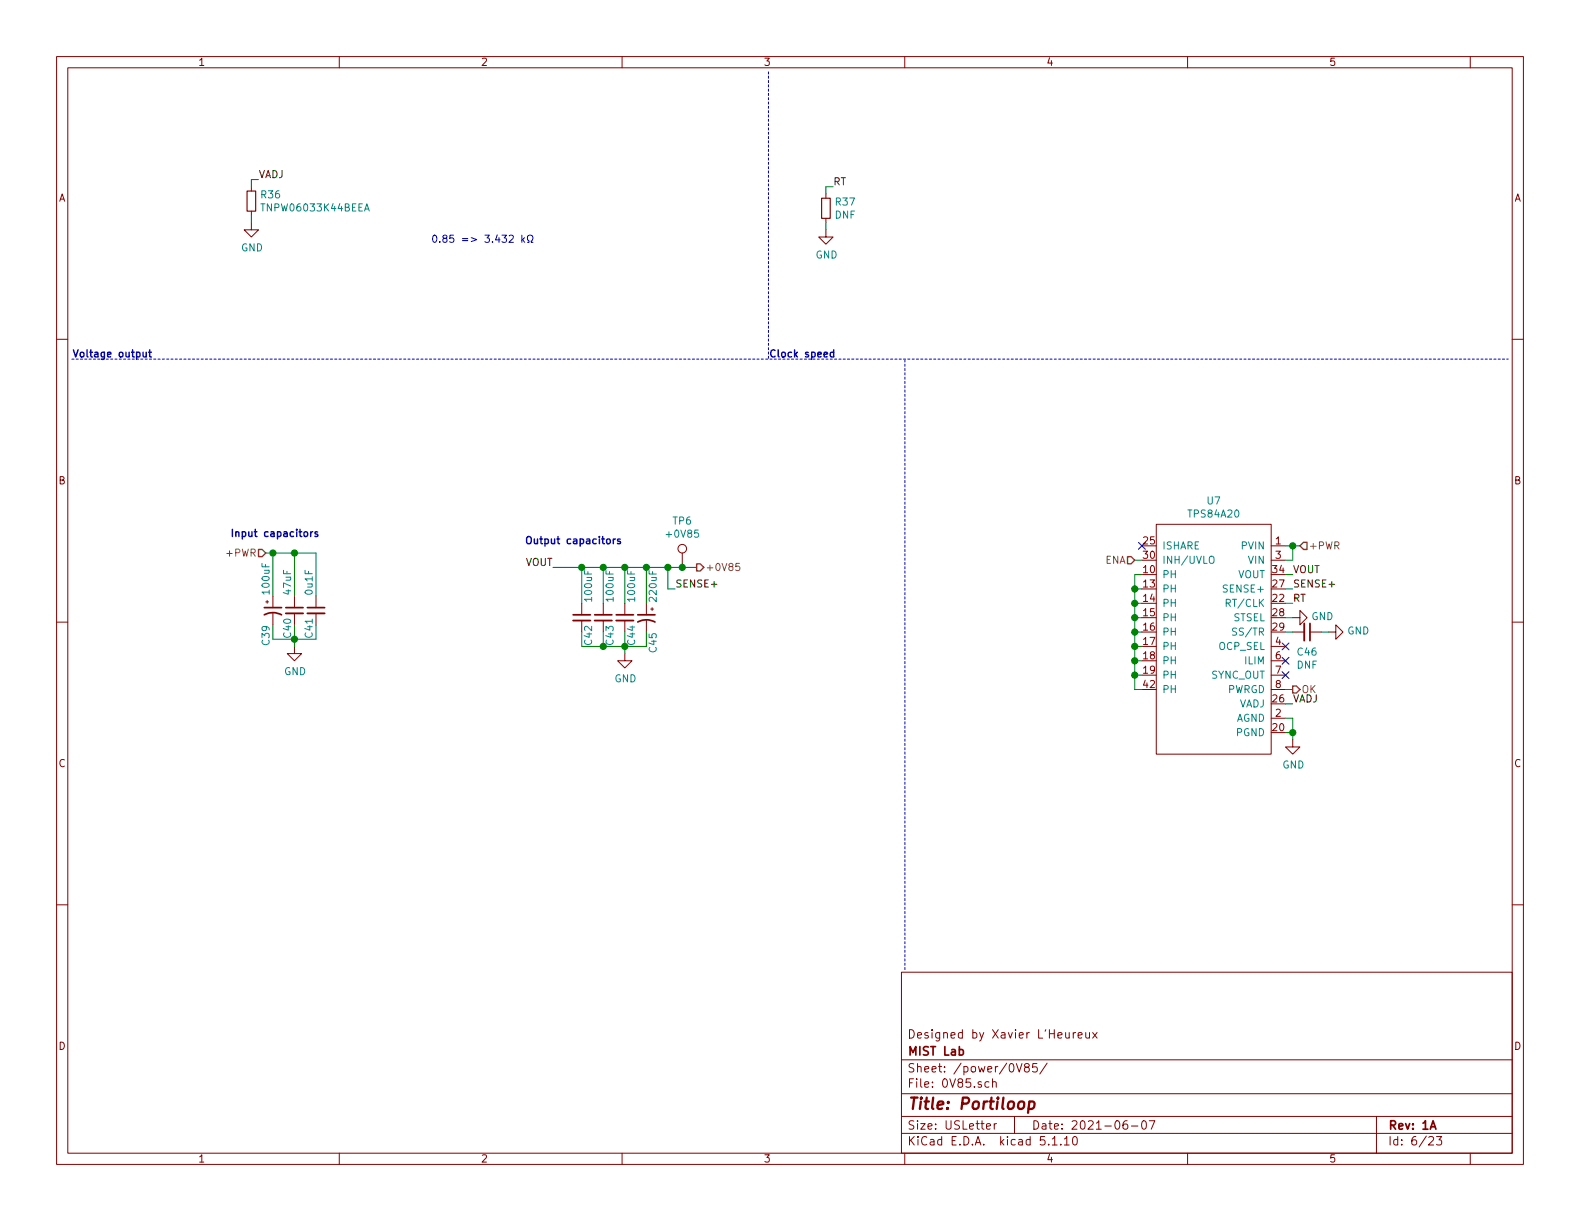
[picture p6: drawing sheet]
<svg xmlns="http://www.w3.org/2000/svg" width="279mm" height="216mm" viewBox="0 0 279 216" stroke-linecap="round" stroke-linejoin="round" font-family="sans-serif">
<g fill="none" stroke="#840000" stroke-width=".18">
<path d="M10 10h259.4v195.9h-259.4zM12 12h255.4v191.9h-255.4zM60 10v2M110 10v2M160 10v2M210 10v2M260 10v2M44.4 39.4v1.2h1.3l-1.3 1.3-1.2-1.3h1.2M44.4 33v.8M44.4 37.3v.8M146 34.3v.8M146 38.6v.8"/>
<path d="M10 60h2M146 40.6v1.3h1.3l-1.3 1.3-1.2-1.3h1.2M267.4 60h2M120.6 97.8v2.5M204.5 92.7h20.3v40.7h-20.3zM224.8 96.5h2.5M224.8 99.1h2.5M10 110h2M47 106.4h.5M47.2 106.2v.5M48.3 105.4v2M48.3 108.5v2"/>
<path d="M52.1 114.3v1.3h1.2l-1.2 1.2-1.3-1.2h1.3M52.1 105.4v2M52.1 108.5v2M55.9 105.4v2M55.9 108.5v2M102.9 106.7v2M102.9 109.7v2.1M106.7 106.7v2M106.7 109.7v2.1M110.5 115.6v1.2h1.3l-1.3 1.3-1.3-1.3h1.3M110.5 106.7v2M110.5 109.7v2.1"/>
<path d="M114.3 106.7v2M114.3 109.7v2.1M115.1 107.7h.5M115.3 107.4v.6M224.8 114.3h2.5M224.8 116.8h2.5M224.8 119.4h2.5M228.6 109.2h1.3v-1.2l1.2 1.2-1.2 1.3v-1.3M228.6 111.8h2M231.6 111.8h2.1M234.9 111.8h1.3v-1.3l1.3 1.3-1.3 1.2v-1.2M267.4 110h2"/>
<path d="M224.8 127h2.5M224.8 121.9h2.5M228.6 130.8v1.3h1.3l-1.3 1.3-1.3-1.3h1.3M10 160h2M267.4 160h2M159.4 171.9h108v32h-108zM159.4 197.4h108M159.4 193.4h108M159.4 187.4h108M174.4 199.2l.8-.2-.1-.2-.4-.1-.3 .2 .1 .7h.6M174.9 191.3h-.5l-.2 .2v.6l.2 .2 .5-.1M175.5 191.4l.1-.1a.37 .37 0 0 1 .6 .2v.8"/>
<path d="M175.5 190.8v1.5M175.8 198.7v1M176.2 198.7l-.3 .1-.1 .2M179.4 197.4v3M179.7 188.1l.5 1.5 .5-1.5M181.5 188.7l-.3-.1v-.3l.3-.2h.2l.3 .2-.1 .3-.6 .2a.48 .48 0 0 0-.1 .6l.3 .2 .4-.2a.48 .48 0 0 0-.2-.7M183.4 188.1h-.7l-.1 .7 .2-.2 .5 .1 .1 .2v.5l-.2 .2-.6-.2M185.2 188l-1.3 1.9M189.8 182.6v1M190.2 182.6l-.4 .3M190.7 183.1l.7-.2-.1-.2-.4-.1-.2 .2v.7h.6M192 182.6v.8a.39 .39 0 0 0 .7 0"/>
<path d="M192.7 182.6v1M193.2 182.6l.8 1M194 182.6l-.8 1M199.3 198.2a.62 .62 0 0 0-.7 .6l.1 .7 .2 .2 .5-.2v-.5l-.1-.2h-.4l-.3 .2M200.1 199.1h1.1M202 198.3l.4-.1a.94 .94 0 0 1 0 1.5 .82 .82 0 0 1-.4-1.4zM203.2 198.2h1l-.6 1.5M243.4 197.4v6.5M60 203.9v2M110 203.9v2M159.4 200.4h108M160 203.9v2"/>
<path d="M186.1 201.4l.4-.4v1.5M186.1 202.5h.8M187.6 202.3v.2M188.2 201.4l.4-.4v1.5M188.2 202.5h.9M189.8 201.1l.3-.1a.94 .94 0 0 1 0 1.5l-.4-.3v-.7zM210 203.9v2M252.7 201.1l.2-.1h.3l.3 .4-.9 1.1h.9M254 201h.9l-.4 .5 .4 .2v.6l-.2 .2-.7-.2M260 203.9v2"/>
<circle cx="120.6" cy="97" r=".76"/>
</g>
<path d="M46.7 108.7a3.2 3.2 0 0 1 3.1 0M46.7 107.4h3.1M50.5 107.4h3.1M54.4 107.4h3M101.3 108.7h3.1M105.2 108.7h3M109 108.7h3M112.8 110a3.2 3.2 0 0 1 3 0M112.8 108.7h3M231.6 110.2v3.1M169.6 185.6h.5l.3 .3-.2 .6h-.6M252.9 199.7l.5-1.5 .5 1.5" fill="none" stroke="#840000" stroke-width=".3"/>
<path d="M182 194.8h.8l.2 .3-.1 .6a.66 .66 0 0 1-1 .3M182 194.8l-.2 2" fill="none" stroke="#840000" stroke-width=".41"/>
<path d="M50.5 108.5h3.1M54.4 108.5h3M101.3 109.7h3.1M105.2 109.7h3M109 109.7h3M230.6 110.2v3.1" fill="none" stroke="#840000" stroke-width=".33"/>
<path d="M43.7 33.8h1.5v3.5h-1.5zM145.3 35.1h1.5v3.5h-1.5z" fill="none" stroke="#840000" stroke-width=".2"/>
<path d="M64.5 37.3l.4-1.3 .4 1.3M64.6 37h.6M213.9 98.5a.45 .45 0 0 1 .7 0 .88 .88 0 0 1-.2 1.1h-.4a1.07 1.07 0 0 1-.1-1.1zM218.7 111.1l-.5-.1-.3 .3 .2 .3 .5 .2v.4l-.2 .1h-.5" fill="none" stroke="#008484" stroke-width=".18"/>
<path d="M135.9 12.7v50.8M12.7 63.5h254M160 171.5v-108" fill="none" stroke="#0000c2" stroke-width=".18" stroke-dasharray=".4 .4"/>
<g fill="none" stroke="#008400" stroke-width=".18">
<path d="M44.4 38.1v1.3M45.7 31.8h-1.3v1.2M146 39.4v1.2M147.3 33h-1.3v1.3M47 97.8h8.9v7.6M48.3 97.8v7.6M52.1 97.8v7.6M200.7 99.1h1.2M227.3 96.5h2.6M228.6 96.5v2.6h-1.3M48.3 113h7.6M52.1 113v1.3"/>
<path d="M97.8 100.3h25.4M102.9 114.3h11.4M102.9 100.3v6.4M106.7 100.3v6.4M110.5 100.3v6.4M110.5 114.3v1.3M114.3 100.3v6.4M118.1 100.3v3.8h1.3M200.7 114.3h1.2M200.7 106.7h1.2M200.7 104.1h1.2M200.7 111.8h1.2"/>
<path d="M200.7 109.2h1.2M200.7 116.8h1.2M200.7 119.4h1.2M201.9 101.6h-1.2v20.3h1.2M227.3 106.7h1.3M227.3 101.6h1.3M227.3 104.1h1.3M227.3 111.8h1.3M227.3 109.2h1.3M233.7 111.8h1.2M227.3 121.9h1.3M227.3 127h1.3v3.8"/>
<path d="M227.3 129.5h1.3M227.3 124.5h1.3"/>
</g>
<path d="M45.7 97.2h.7l.6 .6-.6 .6h-.7zM123.2 99.7h.6l.7 .6-.7 .7h-.6zM199.4 98.4h.6l.7 .7-.7 .6h-.6zM230.5 95.9h.6v1.3h-.6l-.6-.7zM228.6 121.3h.6l.7 .6-.7 .7h-.6z" fill="none" stroke="#848400" stroke-width=".25"/>
<path d="M130.8 99.6h-.7v.6l.5-.1 .2 .3v.3l-.2 .2-.5-.1" fill="none" stroke="#848400" stroke-width=".18"/>
<path d="M25.3 62.3l.1 .8h.3l.2-.1M25.9 62.3v.8M26.3 62.3h.5M26.5 61.8v1.1l.3 .2M147.4 62.3h-.4l-.2 .2 .1 .6h.5M147.4 61.8v1.3M54.9 94v.9M55.3 94l-.4 .3M56.2 94.1l-.3-.1-.2 .2v.2l.5 .1v.3h-.5M108.5 95.3v.8M108.8 95.3l-.3 .2M109.7 95.4l-.3-.1-.2 .2v.2l.5 .1v.3h-.5" fill="none" stroke="#0000c2" stroke-width=".25"/>
<path d="M88.8 41.6h.8l-.4 .5 .3 .1v.6h-.5l-.2-.1M90 41.7l.5-.1 .2 .1 .1 .2-.1 .2-.7 .7h.8M92.3 41.6v1.2M92.4 42.4l.4 .4M92.8 42l-.5 .5M93.3 42.8h.2v-.2a.55 .55 0 0 1-.2-.7 .55 .55 0 0 1 .8-.2 .59 .59 0 0 1-.2 .9v.2h.3" fill="none" stroke="#0000c2" stroke-width=".18"/>
<g fill="#008400" stroke="#008400" stroke-width=".25">
<circle cx="200.7" cy="116.8" r=".51"/>
<circle cx="102.9" cy="100.3" r=".51"/>
<circle cx="106.7" cy="114.3" r=".51"/>
<circle cx="200.7" cy="119.4" r=".51"/>
<circle cx="106.7" cy="100.3" r=".51"/>
<circle cx="120.7" cy="100.3" r=".51"/>
<circle cx="52.1" cy="97.8" r=".51"/>
<circle cx="110.5" cy="100.3" r=".51"/>
<circle cx="200.7" cy="114.3" r=".51"/>
<circle cx="200.7" cy="111.8" r=".51"/>
<circle cx="110.5" cy="114.3" r=".51"/>
<circle cx="228.6" cy="129.5" r=".51"/>
<circle cx="200.7" cy="109.2" r=".51"/>
<circle cx="118.1" cy="100.3" r=".51"/>
<circle cx="48.3" cy="97.8" r=".51"/>
<circle cx="200.7" cy="106.7" r=".51"/>
<circle cx="114.3" cy="100.3" r=".51"/>
<circle cx="228.6" cy="96.5" r=".51"/>
<circle cx="200.7" cy="104.1" r=".51"/>
<circle cx="52.1" cy="113" r=".51"/>
</g>
<path d="M201.3 95.9l1.2 1.2M202.5 95.9l-1.2 1.2M226.7 116.2l1.2 1.2M226.7 118.8l1.2 1.2M226.7 113.7l1.2 1.2M227.9 116.2l-1.2 1.2M227.9 118.8l-1.2 1.2M227.9 113.7l-1.2 1.2" fill="none" stroke="#000084" stroke-width=".18"/>
<text font-size="2.8" fill="#840000" x="160.4" y="196.2">Title: Portiloop</text>
<g font-size="2.1" fill="#840000">
<text x="160.4" y="183.6">Designed by Xavier L'Heureux</text>
<text x="160.4" y="189.6">Sheet: /power/0V85/</text>
<text x="160.4" y="186.6">MIST Lab</text>
<text x="160.4" y="192.3">File: 0V85.sch</text>
<text x="160.4" y="202.5">KiCad E.D.A. kicad 5.1.10</text>
<text x="160.4" y="199.7">Size: USLetter</text>
<text x="182.4" y="199.7">Date: 2021-06-07</text>
<text x="245.4" y="199.7">Rev: 1A</text>
<text x="245.4" y="202.5">Id: 6/23</text>
</g>
<g font-size="1.8" fill="#840000">
<text x="35" y="11.6">1</text>
<text x="85" y="11.6">2</text>
<text x="135" y="11.6">3</text>
<text x="185" y="11.6">4</text>
<text x="235" y="11.6">5</text>
<text x="10.4" y="35.6">A</text>
<text x="267.8" y="35.6">A</text>
<text x="10.4" y="85.6">B</text>
<text x="267.8" y="85.6">B</text>
<text x="202.2" y="101.3">10</text>
<text x="202.2" y="96.3">25</text>
<text x="202.2" y="98.8">30</text>
<text x="225.1" y="101.3">34</text>
<text x="225.6" y="96.3">1</text>
<text x="225.6" y="98.8">3</text>
<text x="202.2" y="103.9">13</text>
<text x="202.2" y="106.4">14</text>
<text x="225.1" y="106.4">22</text>
<text x="225.1" y="103.9">27</text>
<text x="202.2" y="109">15</text>
<text x="202.2" y="111.5">16</text>
<text x="225.1" y="109">28</text>
<text x="225.1" y="111.5">29</text>
<text x="202.2" y="114">17</text>
<text x="202.2" y="116.6">18</text>
<text x="202.2" y="119.1">19</text>
<text x="225.6" y="114">4</text>
<text x="225.6" y="116.6">6</text>
<text x="225.6" y="119.1">7</text>
<text x="202.2" y="121.7">42</text>
<text x="225.1" y="124.2">26</text>
<text x="225.6" y="121.7">8</text>
<text x="225.1" y="129.3">20</text>
<text x="225.6" y="126.7">2</text>
<text x="10.4" y="135.6">C</text>
<text x="267.8" y="135.6">C</text>
<text x="10.4" y="185.6">D</text>
<text x="267.8" y="185.6">D</text>
<text x="35" y="205.5">1</text>
<text x="85" y="205.5">2</text>
<text x="135" y="205.5">3</text>
<text x="185" y="205.5">4</text>
<text x="235" y="205.5">5</text>
</g>
<g font-size="1.8">
<text x="45.7" y="31.5">VADJ</text>
<text x="147.3" y="32.8">RT</text>
<text x="92.9" y="100.1">VOUT</text>
<text x="228.6" y="101.3">VOUT</text>
<text x="119.4" y="103.9">SENSE+</text>
<text x="228.6" y="106.4">RT</text>
<text x="228.6" y="103.9">SENSE+</text>
<text x="228.6" y="124.2">VADJ</text>
</g>
<g font-size="1.8" fill="#008484">
<text x="46.2" y="35.1">R36</text>
<text x="46.6" y="37.4">TNPW06033K44BEEA</text>
<text x="147.7" y="38.7">DNF</text>
<text x="147.8" y="36.3">R37</text>
<text x="42.6" y="44.4">GND</text>
<text x="144.2" y="45.7">GND</text>
<text x="213.5" y="89.2">U7</text>
<text x="118.1" y="95.1">+0V85</text>
<text x="119" y="92.8">TP6</text>
<text x="210.3" y="91.5">TPS84A20</text>
<text x="205.5" y="97.2">ISHARE</text>
<text x="205.5" y="99.7">INH/UVLO</text>
<text x="219.6" y="97.2">PVIN</text>
<text x="220.8" y="99.7">VIN</text>
<text x="47.7" y="104.9" transform="rotate(-90 47.7 104.9)">100uF</text>
<text x="51.5" y="105.1" transform="rotate(-90 51.5 105.1)">47uF</text>
<text x="55.3" y="105.1" transform="rotate(-90 55.3 105.1)">0u1F</text>
<text x="104.7" y="106.2" transform="rotate(-90 104.7 106.2)">100uF</text>
<text x="108.5" y="106.2" transform="rotate(-90 108.5 106.2)">100uF</text>
<text x="112.3" y="106.2" transform="rotate(-90 112.3 106.2)">100uF</text>
<text x="116.1" y="106.2" transform="rotate(-90 116.1 106.2)">220uF</text>
<text x="205.5" y="102.2">PH</text>
<text x="205.5" y="104.8">PH</text>
<text x="205.5" y="107.3">PH</text>
<text x="216.7" y="104.8">SENSE+</text>
<text x="217.3" y="107.3">RT/CLK</text>
<text x="218.9" y="102.2">VOUT</text>
<text x="205.5" y="109.9">PH</text>
<text x="205.5" y="112.4">PH</text>
<text x="218.1" y="109.9">STSEL</text>
<text x="218.6" y="112.4">SS/TR</text>
<text x="231.9" y="109.7">GND</text>
<text x="238.3" y="112.2">GND</text>
<text x="50.2" y="119.4">GND</text>
<text x="205.5" y="114.9">PH</text>
<text x="205.5" y="117.5">PH</text>
<text x="215.5" y="114.9">OCP_SEL</text>
<text x="220.2" y="117.5">ILIM</text>
<text x="229.3" y="118.2">DNF</text>
<text x="229.5" y="115.9">C46</text>
<text x="108.7" y="120.6">GND</text>
<text x="205.5" y="120">PH</text>
<text x="205.5" y="122.6">PH</text>
<text x="214.1" y="120">SYNC_OUT</text>
<text x="217" y="122.6">PWRGD</text>
<text x="219" y="125.1">VADJ</text>
<text x="218.6" y="127.6">AGND</text>
<text x="218.7" y="130.2">PGND</text>
<text x="226.8" y="135.9">GND</text>
</g>
<g font-size="1.8" fill="#0000c2">
<text x="76.2" y="42.9">0.85 =&gt; 3.432 k</text>
<text x="12.7" y="63.2">Voltage output</text>
<text x="135.9" y="63.2">Clock speed</text>
<text x="40.6" y="94.9">Input capacitors</text>
<text x="92.7" y="96.2">Output capacitors</text>
</g>
<g font-size="1.8" fill="#848400">
<text x="40.3" y="98.4">+PWR</text>
<text x="124.7" y="101">+0V85</text>
<text x="195.4" y="99.7">ENA</text>
<text x="231.4" y="97.2">+PWR</text>
<text x="230.1" y="122.6">OK</text>
</g>
<g font-size="1.8" fill="#008400">
<text x="51.5" y="112.7" transform="rotate(-90 51.5 112.7)">C40</text>
<text x="55.3" y="112.7" transform="rotate(-90 55.3 112.7)">C41</text>
<text x="104.7" y="114" transform="rotate(-90 104.7 114)">C42</text>
<text x="108.5" y="114" transform="rotate(-90 108.5 114)">C43</text>
<text x="112.3" y="114" transform="rotate(-90 112.3 114)">C44</text>
<text x="47.7" y="114" transform="rotate(-90 47.7 114)">C39</text>
<text x="116.1" y="115.3" transform="rotate(-90 116.1 115.3)">C45</text>
</g>
</svg>
